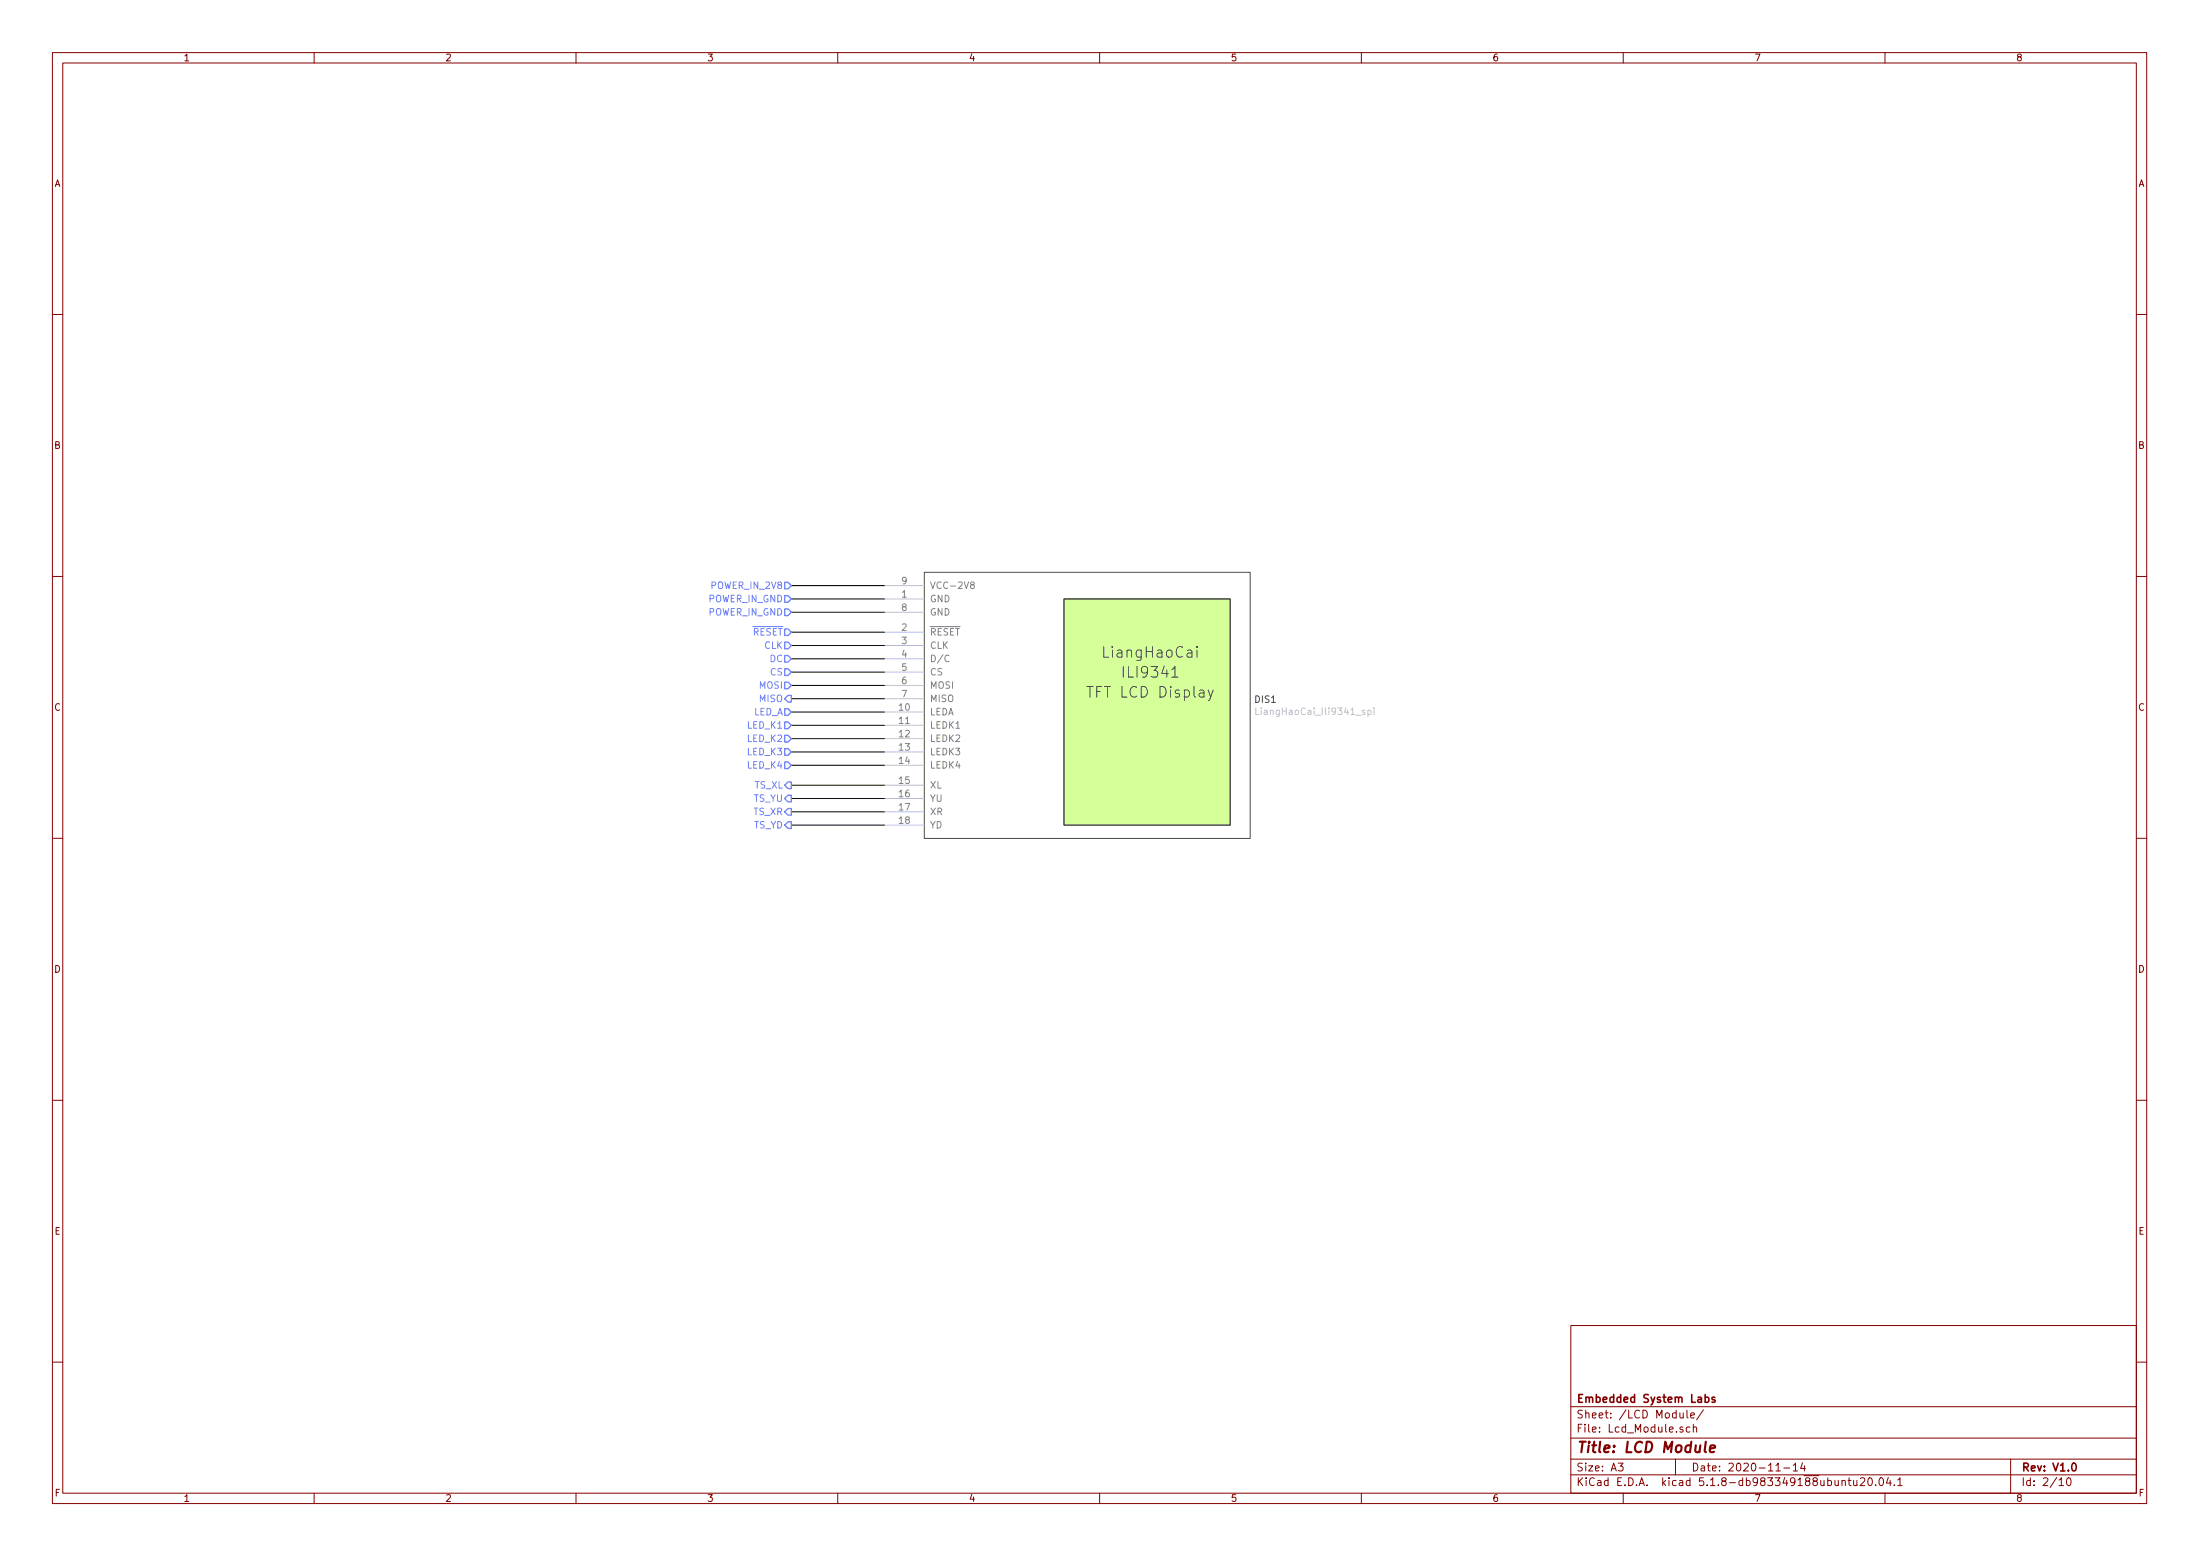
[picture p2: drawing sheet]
<svg xmlns="http://www.w3.org/2000/svg" width="420mm" height="297mm" viewBox="0 0 420 297" stroke-linecap="round" stroke-linejoin="round" font-family="sans-serif">
<g fill="none" stroke="#840000" stroke-width=".19">
<path d="M10 10h400v277h-400zM12 12h396v273.1h-396zM60 10v2M110 10v2M160 10v2M210 10v2M260 10v2M310 10v2M360 10v2M10 60h2M408 60h2M10 110h2"/>
<path d="M408 110h2M10 160h2M408 160h2M10 210h2M408 210h2M300 253h108v32.1h-108zM10 260h2M300 278.5h108M300 274.5h108M300 268.5h108M309 279.3h1l-.5 .6 .4 .1v.7l-.2 .1-.7-.1M320 278.5v3"/>
<path d="M320.8 269.7l.1 .9 .4 .1 .2-.1M321.4 272.5l-.4-.1-.2 .2 .1 .2 .5 .2v.3h-.6M321.5 269.7v1M322.2 269.2v1.3l.2 .2M322.8 272.5l-.5-.1-.3 .3 .1 .6 .2 .1 .5-.1M322.9 270.2l.7-.1-.1-.3-.4-.1-.2 .2 .1 .7h.5M323.4 272.5l.2-.1 .4 .1v.9M323.4 271.9v1.5M325.3 269.1l-1.3 2M342.5 279.7l.4-.4v1.5M344.2 279.2l-.3 1.1h.9M344.6 279.8v1"/>
<path d="M384 278.5v6.6M408 260h2M60 285.1v1.9M110 285.1v1.9M160 285.1v1.9M210 285.1v1.9M260 285.1v1.9M300 281.5h108M310 285.1v1.9M339.2 280.8h.8M340.7 280.2h1.1M342.5 280.8h.8"/>
<path d="M351.8 282.7l.2-.1 .4 .1v.9M351.8 282.6v1M352.9 282.6h.6M353.1 282.1v1.3l.4 .2M354 282.6v.8a.37 .37 0 0 0 .6 .1M354.6 282.6v1M355.3 282.3l.6-.2 .2 .2v.2l-.9 1.1h.9M356.9 282.2l.2-.1a.8 .8 0 0 1 .5 .8 .8 .8 0 0 1-.5 .7 1 1 0 0 1-.2-1.4zM358.2 283.5v.1M359 282.3l.2-.2a.8 .8 0 0 1 .5 .8 .8 .8 0 0 1-.5 .7l-.2-.1-.1-.5zM360 285.1v1.9M360.6 282l-.3 1.1h.9"/>
<path d="M361 282.6v1M361.8 283.5v.1M362.4 282.5l.5-.4v1.5M362.4 283.6h.9M393.2 282.5l.5-.4v1.5M393.2 283.6h.9M394.8 282.3l.2-.2a.86 .86 0 0 1 .2 1.5 .79 .79 0 0 1-.4-1.3z"/>
</g>
<path d="M325.7 266.8l.4-.1 .3 .3-.1 .6-.2 .1-.4-.1M327.5 266.8l-.3-.1-.3 .2 .1 .2 .5 .2v.3h-.6M395.9 279.4l.1-.1a.8 .8 0 0 1 .5 .8 .8 .8 0 0 1-.5 .7 1 1 0 0 1-.1-1.4z" fill="none" stroke="#840000" stroke-width=".3"/>
<path d="M326.6 276.6l.9-.2v-.4h-.8l-.2 .9 .3 .3 .6-.1" fill="none" stroke="#840000" stroke-width=".41"/>
<path d="M203.2 114.3h31.7v43.2h-31.7z" fill="#d4ff99" stroke="#d4ff99" stroke-width=".19"/>
<path d="M176.5 109.3h62.3v50.8h-62.3zM203.2 114.3h31.7v43.2h-31.7zM223.8 129.3h1.2M228.6 123.4l-.1 .1h.2l-.1-.1v.2M228.6 124.1v1.4M230.7 131.7l.5 1.4M231.7 131.7l-.7 1.9-.3 .1" fill="none" stroke="#484848" stroke-width=".19"/>
<g fill="none" stroke="#babcdd" stroke-width=".19">
<path d="M168.9 114.3h7.6M168.9 116.9h7.6M168.9 111.8h7.6M168.9 135.9h7.6M168.9 138.5h7.6M168.9 120.7h7.6M168.9 123.2h7.6M168.9 125.8h7.6M168.9 128.3h7.6M168.9 130.8h7.6M168.9 133.4h7.6M168.9 141h7.6"/>
<path d="M168.9 143.5h7.6M168.9 146.1h7.6M168.9 149.9h7.6M168.9 152.4h7.6M168.9 155h7.6M168.9 157.5h7.6"/>
</g>
<path d="M185.6 111.6l-.3-.3 .3-.2h.2l.3 .2-.1 .2-.5 .2-.2 .2v.2l.3 .3 .4-.1 .1-.2v-.2l-.3-.3M181.2 125.2a.6 .6 0 0 0-.8 .4 .6 .6 0 0 0 .6 .7l.2-.1" fill="none" stroke="#848484" stroke-width=".19"/>
<path d="M239.8 135.1v1.3h.6M261.2 135.6h.4l.2 .2-.1 .6h-.5M261.2 135.6v1.2M262.4 135.1v.2M262.4 135.6v.8" fill="none" stroke="#c2c2c2" stroke-width=".19"/>
<g fill="none" stroke="#000" stroke-width=".19">
<path d="M151.1 111.8h17.8M151.1 114.3h17.8M151.1 116.9h17.8M151.1 133.4h17.8M151.1 120.7h17.8M151.1 123.2h17.8M151.1 125.8h17.8M151.1 128.3h17.8M151.1 130.8h17.8M151.1 135.9h17.8M151.1 138.5h17.8M151.1 141h17.8"/>
<path d="M151.1 143.5h17.8M151.1 146.1h17.8M151.1 149.9h17.8M151.1 152.4h17.8M151.1 155h17.8M151.1 157.5h17.8"/>
</g>
<g fill="none" stroke="#6e82ff" stroke-width=".25">
<path d="M149.9 111.2h.6l.6 .6-.6 .6h-.6zM149.9 113.7h.6l.6 .6-.6 .7h-.6zM149.9 116.2h.6l.6 .7-.6 .6h-.6zM149.9 120.1h.6l.6 .6-.6 .6h-.6zM149.9 122.6h.6l.6 .6-.6 .7h-.6zM149.9 125.1h.6l.6 .7-.6 .6h-.6zM149.9 127.7h.6l.6 .6-.6 .6h-.6zM149.9 130.2h.6l.6 .6-.6 .7h-.6zM149.9 135.3h.6l.6 .6-.6 .7h-.6zM149.9 137.8h.6l.6 .7-.6 .6h-.6zM150.5 132.8h.6v1.2h-.6l-.6-.6zM149.9 140.4h.6l.6 .6-.6 .6h-.6z"/>
<path d="M149.9 142.9h.6l.6 .6-.6 .7h-.6zM149.9 145.5h.6l.6 .6-.6 .6h-.6zM150.5 156.9h.6v1.3h-.6l-.6-.7zM150.5 154.3h.6v1.3h-.6l-.6-.6zM150.5 149.3h.6v1.2h-.6l-.6-.6zM150.5 151.8h.6v1.3h-.6l-.6-.7z"/>
</g>
<g font-size="2.8" fill="#484848">
<text x="211.1" y="125.6">LiangHaoCai</text>
<text x="214.9" y="129.4">ILI9341</text>
<text x="208.4" y="133.2">TFT LCD Display</text>
</g>
<text font-size="2.8" fill="#840000" x="301" y="277.3">Title: LCD Module</text>
<g font-size="2.1" fill="#840000">
<text x="301" y="267.8">Embedded System Labs</text>
<text x="301" y="273.5">File: Lcd_Module.sch</text>
<text x="301" y="270.8">Sheet: /LCD Module/</text>
<text x="301" y="280.9">Size: A3</text>
<text x="323" y="280.9">Date: 2020-11-14</text>
<text x="386" y="280.9">Rev: V1.0</text>
<text x="301" y="283.7">KiCad E.D.A. kicad 5.1.8-db983349188ubuntu20.04.1</text>
<text x="386" y="283.7">Id: 2/10</text>
</g>
<g font-size="1.8" fill="#840000">
<text x="35" y="11.7">1</text>
<text x="85" y="11.7">2</text>
<text x="135" y="11.7">3</text>
<text x="185" y="11.7">4</text>
<text x="235" y="11.7">5</text>
<text x="285" y="11.7">6</text>
<text x="335" y="11.7">7</text>
<text x="385" y="11.7">8</text>
<text x="10.4" y="35.7">A</text>
<text x="408.4" y="35.7">A</text>
<text x="10.4" y="85.7">B</text>
<text x="408.4" y="85.7">B</text>
<text x="10.4" y="135.7">C</text>
<text x="408.4" y="135.7">C</text>
<text x="10.4" y="185.7">D</text>
<text x="408.4" y="185.7">D</text>
<text x="10.4" y="235.7">E</text>
<text x="408.4" y="235.7">E</text>
<text x="10.5" y="285.7">F</text>
<text x="35" y="286.7">1</text>
<text x="85" y="286.7">2</text>
<text x="135" y="286.7">3</text>
<text x="185" y="286.7">4</text>
<text x="235" y="286.7">5</text>
<text x="285" y="286.7">6</text>
<text x="335" y="286.7">7</text>
<text x="385" y="286.7">8</text>
<text x="408.5" y="285.7">F</text>
</g>
<g font-size="1.8" fill="#6e82ff">
<text x="136" y="112.4">POWER_IN_2V8</text>
<text x="135.3" y="115">POWER_IN_GND</text>
<text x="135.3" y="117.5">POWER_IN_GND</text>
<text x="143.7" y="121.3">RESET</text>
<text x="146" y="123.9">CLK</text>
<text x="145.1" y="131.5">MOSI</text>
<text x="147" y="126.4">DC</text>
<text x="147.1" y="128.9">CS</text>
<text x="143.8" y="136.6">LED_A</text>
<text x="145.1" y="134">MISO</text>
<text x="142.8" y="139.1">LED_K1</text>
<text x="142.8" y="141.6">LED_K2</text>
<text x="142.8" y="144.2">LED_K3</text>
<text x="142.8" y="146.7">LED_K4</text>
<text x="143.9" y="155.6">TS_XR</text>
<text x="143.9" y="153.1">TS_YU</text>
<text x="144.1" y="150.5">TS_XL</text>
<text x="143.9" y="158.2">TS_YD</text>
</g>
<g font-size="1.8" fill="#848484">
<text x="172.2" y="111.5">9</text>
<text x="177.5" y="112.4">VCC-2V8</text>
<text x="172.2" y="114.1">1</text>
<text x="172.2" y="116.6">8</text>
<text x="177.5" y="115">GND</text>
<text x="177.5" y="117.5">GND</text>
<text x="172.2" y="120.4">2</text>
<text x="172.2" y="123">3</text>
<text x="172.2" y="125.5">4</text>
<text x="177.5" y="121.3">RESET</text>
<text x="177.5" y="123.9">CLK</text>
<text x="172.2" y="128.1">5</text>
<text x="172.2" y="130.6">6</text>
<text x="177.5" y="126.4">D/C</text>
<text x="177.5" y="128.9">CS</text>
<text x="177.5" y="131.5">MOSI</text>
<text x="171.8" y="135.7">10</text>
<text x="172.2" y="133.1">7</text>
<text x="177.5" y="136.6">LEDA</text>
<text x="177.5" y="134">MISO</text>
<text x="171.8" y="138.2">11</text>
<text x="171.8" y="140.8">12</text>
<text x="171.8" y="143.3">13</text>
<text x="177.5" y="139.1">LEDK1</text>
<text x="177.5" y="141.6">LEDK2</text>
<text x="171.8" y="145.8">14</text>
<text x="171.8" y="149.6">15</text>
<text x="177.5" y="144.2">LEDK3</text>
<text x="177.5" y="146.7">LEDK4</text>
<text x="171.8" y="152.2">16</text>
<text x="171.8" y="154.7">17</text>
<text x="177.5" y="150.5">XL</text>
<text x="177.5" y="153.1">YU</text>
<text x="177.5" y="155.6">XR</text>
<text x="171.8" y="157.3">18</text>
<text x="177.5" y="158.2">YD</text>
</g>
<text font-size="1.8" fill="#454750" x="239.7" y="134.2">DIS1</text>
<text font-size="1.8" fill="#c2c2c2" x="240.8" y="136.5">LiangHaoCai_Ili9341_spi</text>
</svg>
